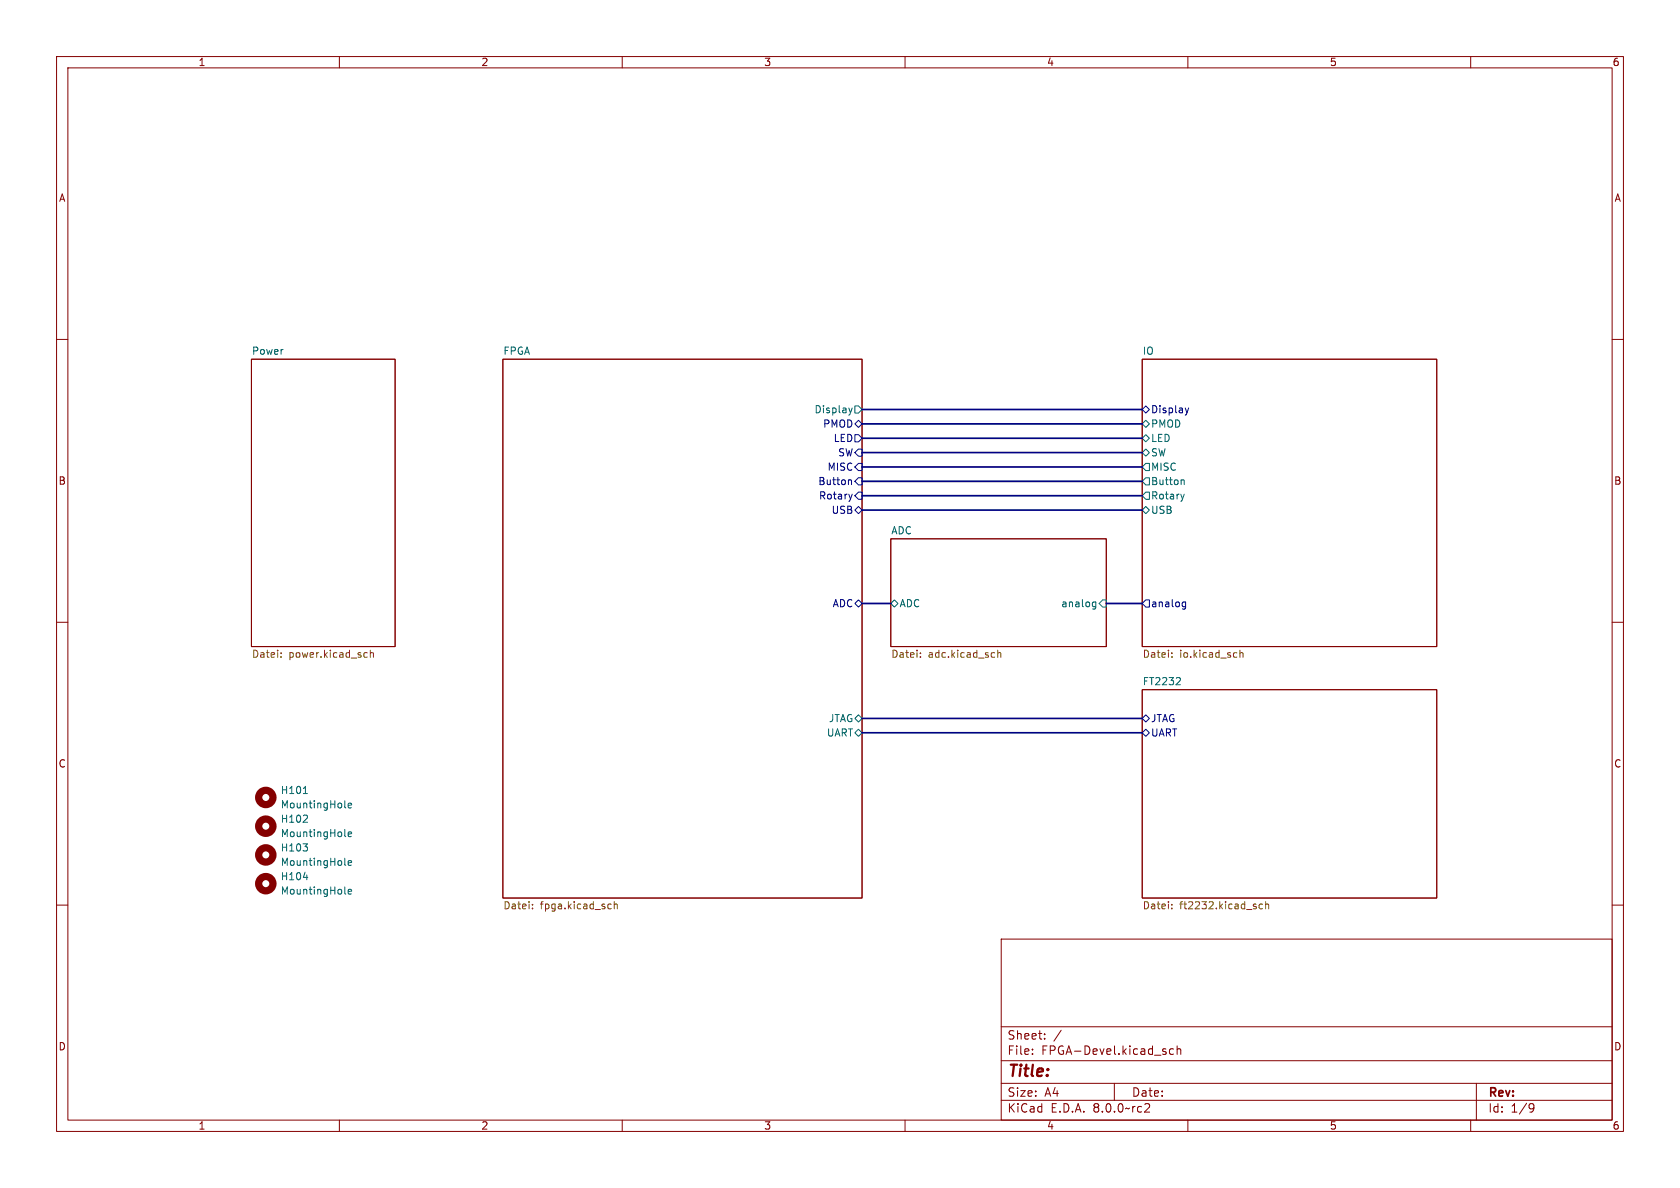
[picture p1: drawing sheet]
<svg xmlns="http://www.w3.org/2000/svg" width="297mm" height="210mm" viewBox="0 0 297 210" stroke-linecap="round" stroke-linejoin="round" font-family="sans-serif">
<g fill="none" stroke="#840000" stroke-width=".18">
<path d="M10 10h277v190h-277zM12 12h273v186h-273zM60 10v2M110 10v2M160 10v2M210 10v2M260 10v2M10 60h2M285 60h2M44.4 63.5h25.4v50.8h-25.4zM88.9 63.5h63.5v95.3h-63.5zM201.9 63.5h52.1v50.8h-52.1z"/>
<path d="M157.5 95.3h38.1v19h-38.1zM10 110h2M285 110h2M201.9 121.9h52.1v36.9h-52.1zM10 160h2M285 160h2M177 166h108v32h-108zM60 198v2M110 198v2M160 198v2M177 194.5h108M177 191.5h108"/>
<path d="M177 187.5h108M177 181.5h108M182.5 186.3v.1M182.5 185.5v.1M184.7 183.6v.1M184.7 182.8v.1M187.6 182.1l-1.3 2M197 191.5v3M202.6 195.1l.5 .1 .1 .3-.9 1.1h.9M207.5 185.5l-.5-.1-.3 .3v.4l.2 .2h.6M208.1 185.5l.2-.1 .4 .1v.9M208.1 184.9v1.5"/>
<path d="M210 198v2M260 198v2M261 191.5v6.5M270.6 195.1l.5 .1a.99 .99 0 0 1-.4 1.4h-.2M271.2 195.7l-.3 .3h-.3"/>
</g>
<g fill="none" stroke="#725600" stroke-width=".18">
<path d="M49.7 116.1v.1M49.7 115.4v.1M64.6 115.4h.3M64.9 116.1l-.3 .1M65.5 115.5l.2-.1h.3v.8M65.5 114.9v1.3M162.7 116.1v.1M162.7 115.4v.1M175.7 115.4h.1M175.8 116.1l-.1 .1M176.4 115.5l.2-.1h.3v.8M176.4 114.9v1.3"/>
<path d="M207.2 115.4v.1M207.2 116.1v.1M219.2 115.5l.2-.1h.3v.8M219.2 114.9v1.3M94.1 159.9v.1M107.7 159.8l.4 .1M108.6 159.9l.2-.1 .3 .1v.8M108.6 159.4v1.3M207.2 159.9v.1M223.2 159.9l-.4-.1-.2 .3 .1 .5h.5M223.7 159.9l.2-.1 .3 .1 .1 .8M223.7 159.4v1.3"/>
<path d="M94.1 160.5v.2M108.1 160.6l-.4 .1M207.2 160.5v.2"/>
</g>
<g fill="none" stroke="#000084" stroke-width=".18">
<path d="M151.1 76.8h.7l.6 .7-.6 .6h-.7zM151.8 79.4h.6v1.2h-.6l-.7-.6zM151.8 74.3l.6 .6-.6 .7-.7-.7zM201.9 72.4l.7-.6 .6 .6-.6 .6zM209.5 72.1l.3 .9M209.8 73l-.1 .3M210.1 72.1l-.3 .9M150.2 84.8l.3 .2v.7M150.7 87.4l-.3 .8M151.8 84.5h.6v1.2h-.6l-.7-.6zM151.8 81.9h.6v1.3h-.6l-.7-.6zM151.8 87h.6v1.3h-.6l-.7-.7z"/>
<path d="M151.8 89.5l.6 .7-.6 .6-.7-.6zM151.1 106.7l.7-.7 .6 .7-.6 .6zM202.6 106h.6v1.3h-.6l-.7-.6zM209.1 107.2h.5M209.1 106.5h.5M209.6 106.4v1l-.1 .2-.3 .1M201.9 127l.7-.6 .6 .6-.6 .6zM201.9 129.5l.7-.6 .6 .6-.6 .7z"/>
</g>
<g fill="none" stroke="#006464" stroke-width=".18">
<path d="M150.1 72.1l.3 .9M150.4 73l-.2 .3M150.7 72.1l-.3 .9M151.1 71.8h.7l.6 .6-.6 .6h-.7zM201.9 77.5l.7-.7 .6 .7-.6 .6zM202.6 74.3l.6 .6-.6 .7-.7-.7zM201.9 80l.7-.6 .6 .6-.6 .6zM202.6 81.9h.6v1.3h-.6l-.7-.6zM202.6 84.5h.6v1.2h-.6l-.7-.6zM202.6 87h.6v1.3h-.6l-.7-.7zM202.6 89.5l.6 .7-.6 .6-.7-.6zM209 84.8l.4 .2v.7"/>
<path d="M209.4 87.4l-.3 .8M157.5 106.7l.6-.7 .6 .7-.6 .6zM193.2 107.2h.5M193.2 106.5h.5M193.7 106.4v1l-.1 .2-.3 .1M194.9 106h.7v1.3h-.7l-.6-.6zM208.4 119.8l.3 .2-.1 .3-.7 .7h.8M151.1 127l.7-.6 .6 .6-.6 .6zM151.1 129.5l.7-.6 .6 .6-.6 .7zM53.6 145.4h.8M53.6 155.1h.8M53.6 140.3h.8"/>
<path d="M54.3 149.8v.5M54.3 144.2v.4M54.4 149.2l-.5 .5M60.9 157.9l.2 .2M60.9 152.8l.2 .2M60.9 147.7l.2 .2M60.9 142.6l.2 .2M61.6 157.6l.6-.1-.1-.2-.4-.1-.1 .2v.6h.5M61.6 142.4l.6-.1-.1-.3h-.4l-.1 .2v.6h.5M61.6 147.5l.6-.1-.1-.3h-.4l-.1 .1v.6h.5M61.6 152.6l.6-.2-.1-.2-.4-.1-.1 .2v.6h.5"/>
</g>
<g fill="none" stroke="#840000" stroke-width="1.3">
<circle cx="47" cy="151.1" r="1.27"/>
<circle cx="47" cy="146" r="1.27"/>
<circle cx="47" cy="141" r="1.27"/>
<circle cx="47" cy="156.2" r="1.27"/>
</g>
<path d="M152.4 74.9h49.5M152.4 77.5h49.5M152.4 72.4h49.5M152.4 80h49.5M152.4 82.6h49.5M152.4 90.2h49.5M152.4 85.1h49.5M152.4 87.6h49.5M152.4 106.7h5.1M195.6 106.7h6.3M152.4 127h49.5M152.4 129.5h49.5" fill="none" stroke="#000084" stroke-width=".3"/>
<text font-size="2.8" fill="#840000" x="178" y="190.9">Title:</text>
<g font-size="2.1" fill="#840000">
<text x="178" y="184">Sheet:</text>
<text x="178" y="186.7">File:</text>
<text x="184.1" y="186.7">FPGA-Devel.kicad_sch</text>
<text x="178" y="196.9">KiCad</text>
<text x="178" y="194.1">Size:</text>
<text x="184.7" y="194.1">A4</text>
<text x="185.7" y="196.9">E.D.A.</text>
<text x="193.3" y="196.9">8.0.0~rc2</text>
<text x="200" y="194.1">Date:</text>
<text x="263" y="194.3">Rev:</text>
<text x="263" y="196.9">Id:</text>
<text x="267.1" y="196.9">1/9</text>
</g>
<g font-size="1.8" fill="#840000">
<text x="35" y="11.9">1</text>
<text x="85" y="11.9">2</text>
<text x="135" y="11.9">3</text>
<text x="185" y="11.9">4</text>
<text x="235" y="11.9">5</text>
<text x="285" y="11.9">6</text>
<text x="10.3" y="35.9">A</text>
<text x="285.3" y="35.9">A</text>
<text x="10.3" y="85.9">B</text>
<text x="285.3" y="85.9">B</text>
<text x="10.3" y="135.9">C</text>
<text x="285.3" y="135.9">C</text>
<text x="10.3" y="185.9">D</text>
<text x="285.3" y="185.9">D</text>
<text x="35" y="199.9">1</text>
<text x="85" y="199.9">2</text>
<text x="135" y="199.9">3</text>
<text x="185" y="199.9">4</text>
<text x="235" y="199.9">5</text>
<text x="285" y="199.9">6</text>
</g>
<g font-size="1.8" fill="#006464">
<text x="44.4" y="62.8">Power</text>
<text x="88.9" y="62.8">FPGA</text>
<text x="201.9" y="62.8">IO</text>
<text x="143.9" y="73.3">Display</text>
<text x="203.4" y="75.8">PMOD</text>
<text x="203.4" y="78.3">LED</text>
<text x="203.4" y="80.9">SW</text>
<text x="203.4" y="83.4">MISC</text>
<text x="203.4" y="86">Button</text>
<text x="203.4" y="88.5">Rotary</text>
<text x="157.5" y="94.5">ADC</text>
<text x="203.4" y="91">USB</text>
<text x="158.9" y="107.5">ADC</text>
<text x="187.5" y="107.5">analog</text>
<text x="201.9" y="121.2">FT2232</text>
<text x="146.1" y="130.4">UART</text>
<text x="146.4" y="127.9">JTAG</text>
<text x="49.5" y="140.6">H101</text>
<text x="49.5" y="143.1">MountingHole</text>
<text x="49.5" y="145.6">H102</text>
<text x="49.5" y="148.2">MountingHole</text>
<text x="49.5" y="155.8">H104</text>
<text x="49.5" y="150.7">H103</text>
<text x="49.5" y="153.3">MountingHole</text>
<text x="49.5" y="158.3">MountingHole</text>
</g>
<g font-size="1.8" fill="#000084">
<text x="145.4" y="75.8">PMOD</text>
<text x="203.4" y="73.3">Display</text>
<text x="146.2" y="83.4">MISC</text>
<text x="147.3" y="78.3">LED</text>
<text x="148.1" y="80.9">SW</text>
<text x="144.6" y="86">Button</text>
<text x="144.7" y="88.5">Rotary</text>
<text x="146.9" y="91">USB</text>
<text x="147.1" y="107.5">ADC</text>
<text x="203.4" y="107.5">analog</text>
<text x="203.4" y="127.9">JTAG</text>
<text x="203.4" y="130.4">UART</text>
</g>
<g font-size="1.8" fill="#725600">
<text x="44.4" y="116.6">Datei:</text>
<text x="51.1" y="116.6">power.kicad_sch</text>
<text x="157.5" y="116.6">Datei:</text>
<text x="164.1" y="116.6">adc.kicad_sch</text>
<text x="201.9" y="116.6">Datei:</text>
<text x="208.5" y="116.6">io.kicad_sch</text>
<text x="88.9" y="161.1">Datei:</text>
<text x="95.5" y="161.1">fpga.kicad_sch</text>
<text x="201.9" y="161.1">Datei:</text>
<text x="208.5" y="161.1">ft2232.kicad_sch</text>
</g>
</svg>
